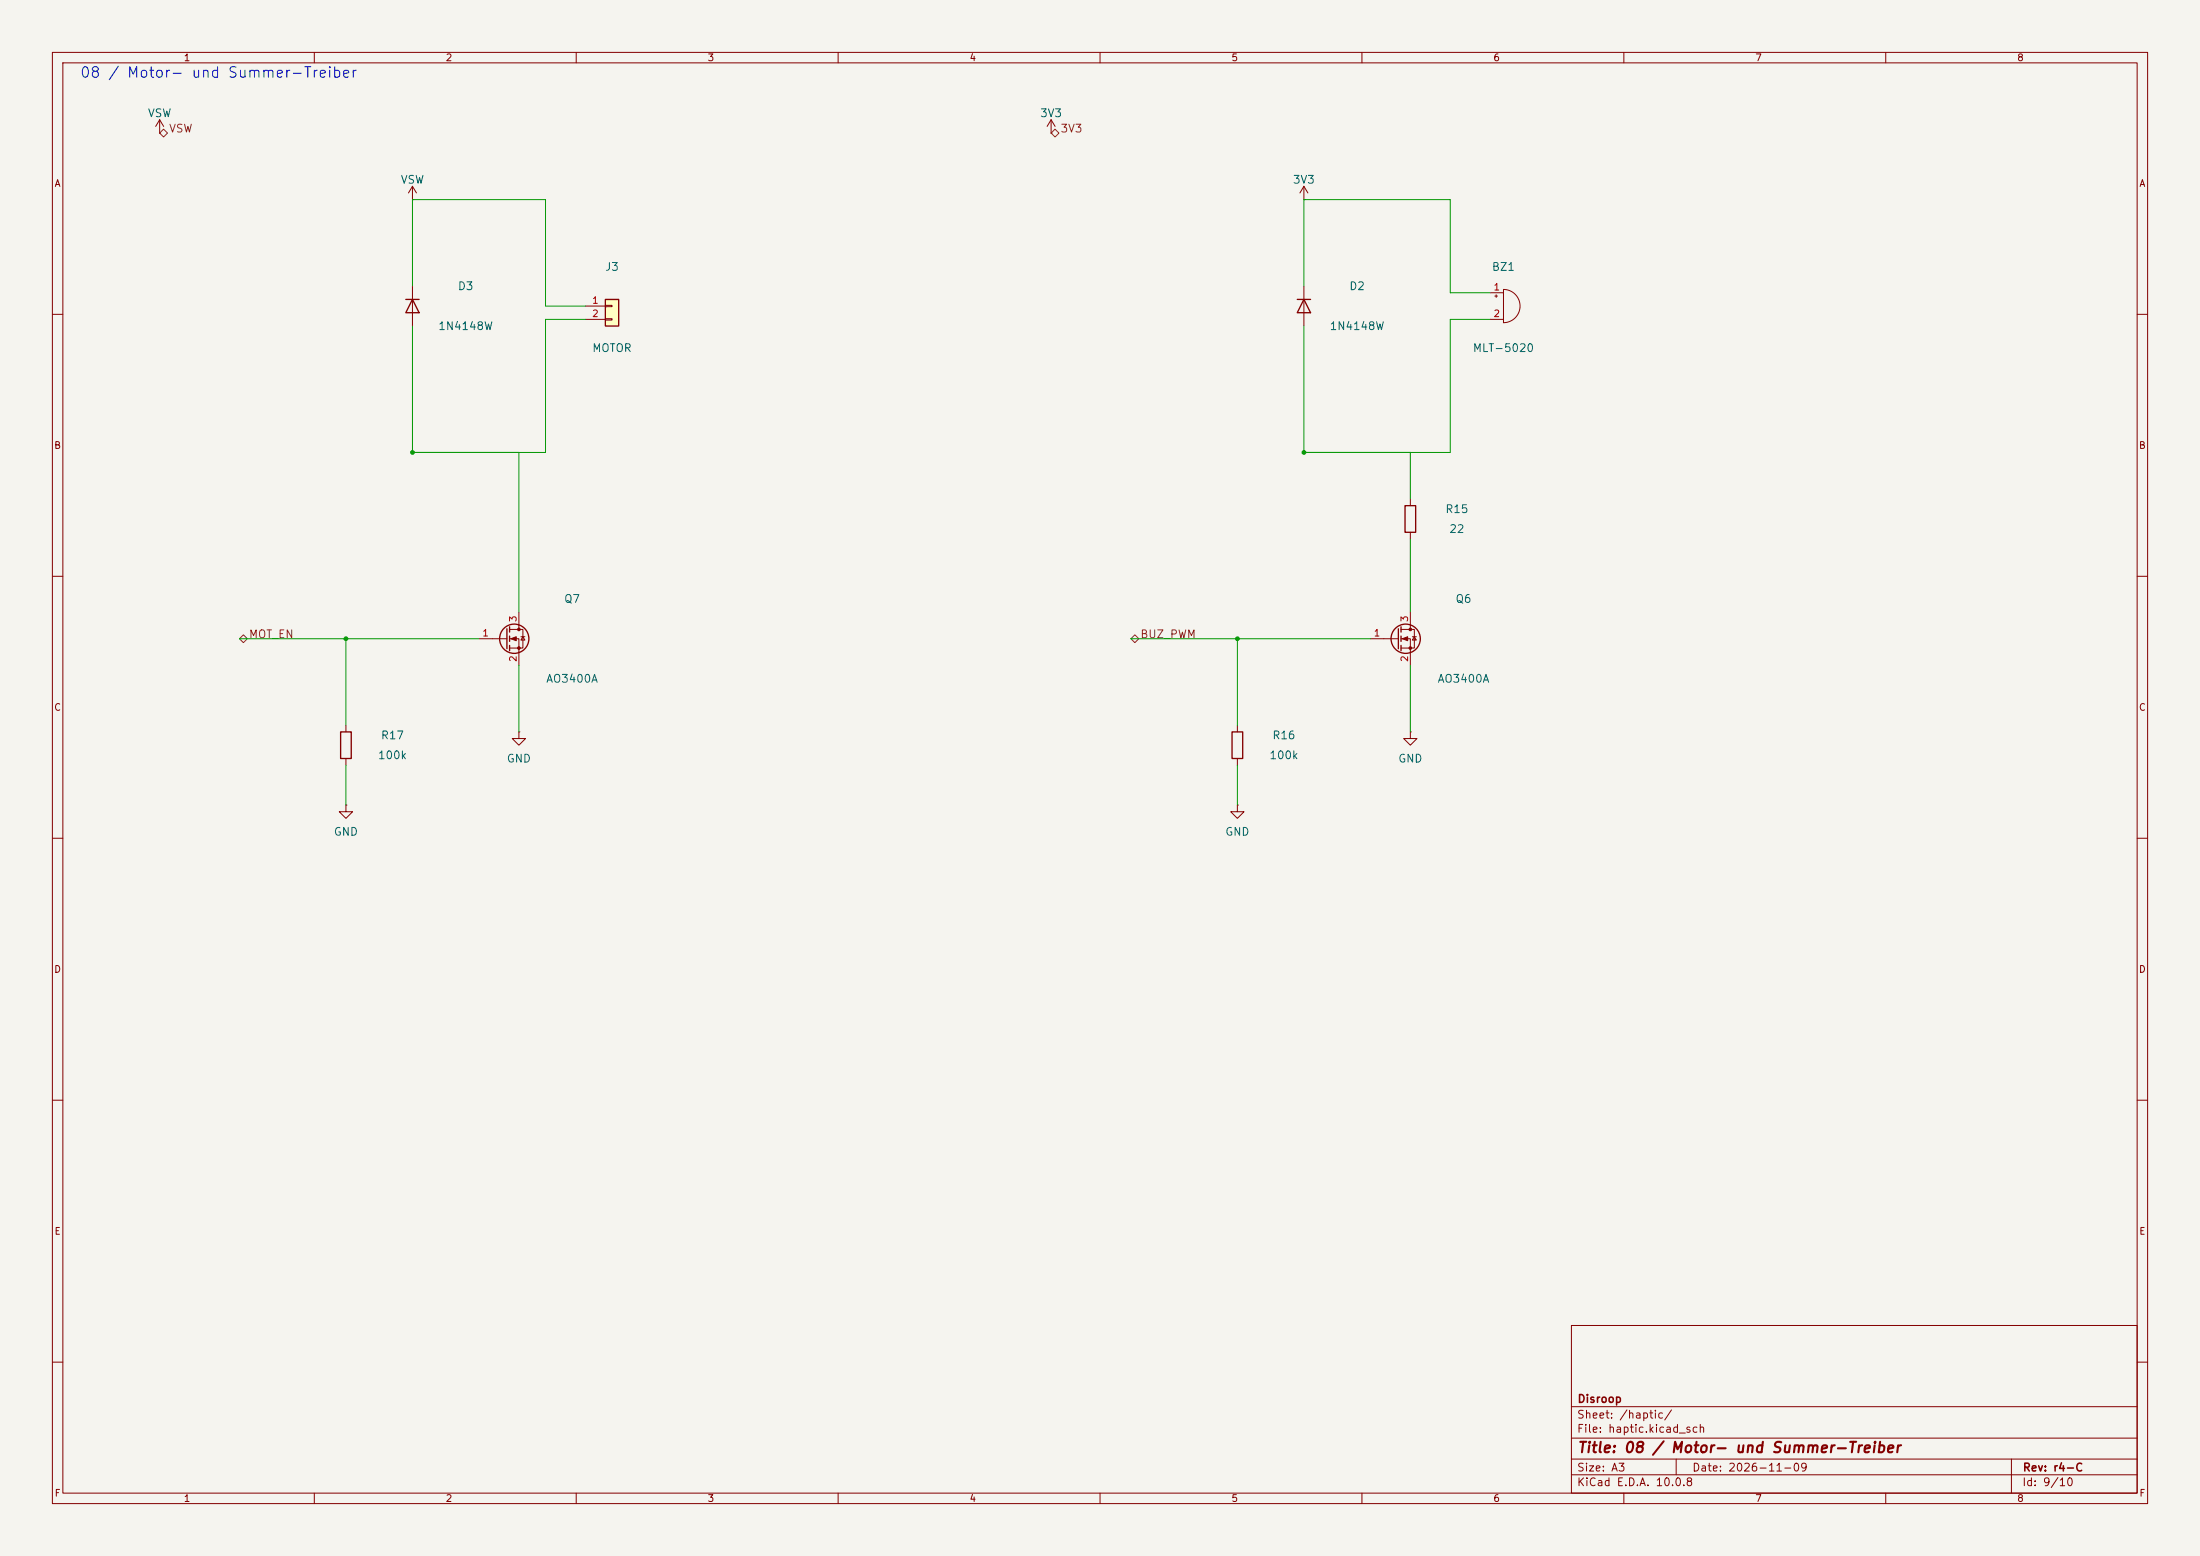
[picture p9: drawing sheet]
<svg xmlns="http://www.w3.org/2000/svg" width="420mm" height="297mm" viewBox="0 0 420 297" stroke-linecap="round" stroke-linejoin="round" font-family="sans-serif">
<path d="M0 0h420v297h-420z" fill="#f5f4ef" stroke="#f5f4ef" stroke-width=".19"/>
<g fill="none" stroke="#840000" stroke-width=".19">
<path d="M10 10h400v277h-400zM12 12h396v273h-396zM60 10v2M110 10v2M160 10v2M210 10v2M260 10v2M310 10v2M360 10v2M200.7 25.4h.1M200.7 22.9l-.8 1.2M200.7 22.9l.7 1.2"/>
<path d="M200.7 22.9v2.5M248.9 38.1h.1M248.9 35.6l-.7 1.2M248.9 35.6l.8 1.2M248.9 35.6v2.5M248.9 54.6v7.6M284.5 55.9h2.5M285.4 56.5h.5M285.6 56.3v.5M287 55.2a3.2 3.2 0 0 1 3.2 3.2 3.2 3.2 0 0 1-3.2 3.2zM10 60h2M284.5 61h2.5"/>
<path d="M408 60h2M269.2 95.3v1.2M10 110h2M99.1 116.8v3.3M269.2 101.6v1.3M269.2 116.8v3.3M408 110h2M66 138.4v1.3M91.4 121.9h5.4M97.3 120.1h2.5v3.6h-2.5M97.3 121.9h1.8v5.1M99.1 139.7v1.3h1.2l-1.2 1.2-1.3-1.2h1.3"/>
<path d="M99.1 139.7h.1M99.4 121.5h.8M99.8 121.5l.4 .7h-.8zM236.2 138.4v1.3M261.6 121.9h5.4M267.5 120.1h2.5v3.6h-2.5M267.5 121.9h1.7v5.1M269.2 139.7v1.3h1.3l-1.3 1.2-1.2-1.2h1.2M269.2 139.7h.1M269.6 121.5h.8M270 121.5l.4 .7h-.8zM10 160h2"/>
<path d="M66 144.8v1.3M236.2 153.7v1.2h1.3l-1.3 1.3-1.3-1.3h1.3M236.2 153.7h.1M236.2 144.8v1.3M408 160h2M10 210h2M408 210h2M300 253h108v32h-108zM10 260h2M300 278.5h108M300 274.5h108M300 268.5h108"/>
<path d="M320 278.5v3M384 278.5v6.5M408 260h2M60 285v2M110 285v2M160 285v2M210 285v2M260 285v2M300 281.5h108M310 285v2M360 285v2"/>
</g>
<g fill="none" stroke="#840000" stroke-width=".25">
<path d="M247.6 57.2h2.6M248.9 57.2l1.3 2.5h-2.6zM268.2 96.5h2.1v5.1h-2.1zM97.3 119.6v1.1M267.5 119.6v1.1M65 139.7h2.1v5.1h-2.1zM96.8 120v3.8M97.3 121.4v1M97.3 123.2v1M235.2 139.7h2v5.1h-2zM267 120v3.8M267.5 121.4v1"/>
<path d="M267.5 123.2v1"/>
<circle cx="98.2" cy="121.9" r="2.79"/>
<circle cx="268.4" cy="121.9" r="2.79"/>
</g>
<g fill="#840000" stroke="#840000" stroke-width=".19">
<path d="M267.7 121.9l1-.4v.8z"/>
<path d="M97.5 121.9l1.1-.4v.8z"/>
<circle cx="269.2" cy="120.1" r=".25"/>
<circle cx="269.2" cy="123.7" r=".25"/>
<circle cx="99.1" cy="120.1" r=".25"/>
<circle cx="99.1" cy="123.7" r=".25"/>
</g>
<path d="M115.6 57.2h2.5v5h-2.5z" fill="#ffffc2"/>
<path d="M77.5 57.2h2.5M78.7 57.2l1.3 2.5h-2.5zM115.6 57.2h2.5v5h-2.5z" fill="none" stroke="#840000" stroke-width=".25"/>
<g fill="none" stroke="#840000" stroke-width=".19">
<path d="M30.5 25.4h.1M30.5 22.9l-.8 1.2M30.5 22.9l.7 1.2M30.5 22.9v2.5M78.7 38.1h.1M78.7 35.6v2.5M78.7 35.6l-.7 1.2M78.7 35.6l.8 1.2M78.7 54.6v7.6M111.8 58.4h3.8M115.6 58.3h1.2v.2h-1.2zM111.8 61h3.8"/>
<path d="M115.6 60.8h1.2v.3h-1.2zM66 153.7v1.2h1.3l-1.3 1.3-1.2-1.3h1.2M66 153.7h.1"/>
</g>
<path d="M30.5 25.4l.7-.7 .8 .7-.8 .7zM200.7 25.4l.7-.7 .8 .7-.8 .7zM45.7 121.9l.8-.7 .7 .7-.7 .8zM215.9 121.9l.7-.7 .8 .7-.8 .8z" fill="none" stroke="#725600" stroke-width=".19"/>
<g fill="none" stroke="#009600" stroke-width=".19">
<path d="M78.7 54.6v-16.5h25.4v20.3h7.7M248.9 54.6v-16.5h28v17.8h7.6M111.8 61h-7.7v25.4h-25.4v-24.2M284.5 61h-7.6v25.4h-28v-24.2M99.1 86.4v30.4M269.2 86.4v8.9M269.2 102.9v13.9M45.7 121.9h45.7M66 121.9v16.5M99.1 127v12.7M215.9 121.9h45.7M236.2 121.9v16.5"/>
<path d="M269.2 127v12.7M66 146.1v7.6M236.2 146.1v7.6"/>
</g>
<g fill="#009600">
<circle cx="66" cy="121.9" r=".46"/>
<circle cx="78.7" cy="86.4" r=".46"/>
<circle cx="248.9" cy="86.4" r=".46"/>
<circle cx="236.2" cy="121.9" r=".46"/>
</g>
<text font-size="2" fill="#0000c2" x="15.1" y="15.3">08 / Motor- und Summer-Treiber</text>
<text font-size="2" fill="#840000" x="301" y="277.8">Title: 08 / Motor- und Summer-Treiber</text>
<g font-size="1.5" fill="#006464">
<text x="28.1" y="22.7">VSW</text>
<text x="198.4" y="22.7">3V3</text>
<text x="76.4" y="35.4">VSW</text>
<text x="246.7" y="35.4">3V3</text>
<text x="115.4" y="52.1">J3</text>
<text x="284.7" y="52.1">BZ1</text>
<text x="87.3" y="55.7">D3</text>
<text x="257.5" y="55.7">D2</text>
<text x="83.5" y="63.4">1N4148W</text>
<text x="253.7" y="63.4">1N4148W</text>
<text x="112.9" y="67.6">MOTOR</text>
<text x="281" y="67.6">MLT-5020</text>
<text x="275.8" y="98.3">R15</text>
<text x="276.6" y="102.1">22</text>
<text x="107.6" y="115.4">Q7</text>
<text x="277.7" y="115.4">Q6</text>
<text x="104.1" y="130.7">AO3400A</text>
<text x="274.3" y="130.7">AO3400A</text>
<text x="72.6" y="141.5">R17</text>
<text x="242.8" y="141.5">R16</text>
<text x="72" y="145.3">100k</text>
<text x="96.6" y="145.9">GND</text>
<text x="242.2" y="145.3">100k</text>
<text x="266.8" y="145.9">GND</text>
<text x="63.6" y="159.9">GND</text>
<text x="233.8" y="159.9">GND</text>
</g>
<g font-size="1.5" fill="#725600">
<text x="32.2" y="25.7">VSW</text>
<text x="202.3" y="25.7">3V3</text>
<text x="47.4" y="122.2">MOT_EN</text>
<text x="217.6" y="122.2">BUZ_PWM</text>
</g>
<g font-size="1.5" fill="#840000">
<text x="301" y="268.1">Disroop</text>
<text x="300.9" y="273.8">File: haptic.kicad_sch</text>
<text x="300.9" y="271.1">Sheet: /haptic/</text>
<text x="300.9" y="281.2">Size: A3</text>
<text x="322.9" y="281.2">Date: 2026-11-09</text>
<text x="386" y="281.2">Rev: r4-C</text>
<text x="300.9" y="284">KiCad E.D.A. 10.0.8</text>
<text x="385.9" y="284">Id: 9/10</text>
</g>
<g font-size="1.3" fill="#840000">
<text x="35" y="12">1</text>
<text x="85" y="12">2</text>
<text x="135" y="12">3</text>
<text x="185" y="12">4</text>
<text x="235" y="12">5</text>
<text x="285" y="12">6</text>
<text x="335" y="12">7</text>
<text x="385" y="12">8</text>
<text x="10.3" y="36">A</text>
<text x="408.3" y="36">A</text>
<text x="10.2" y="86">B</text>
<text x="408.2" y="86">B</text>
<text x="10.2" y="136">C</text>
<text x="408.2" y="136">C</text>
<text x="10.2" y="186">D</text>
<text x="408.2" y="186">D</text>
<text x="10.3" y="236">E</text>
<text x="408.3" y="236">E</text>
<text x="10.3" y="286">F</text>
<text x="35" y="287">1</text>
<text x="85" y="287">2</text>
<text x="135" y="287">3</text>
<text x="185" y="287">4</text>
<text x="235" y="287">5</text>
<text x="285" y="287">6</text>
<text x="335" y="287">7</text>
<text x="385" y="287">8</text>
<text x="408.3" y="286">F</text>
</g>
<g font-size="1.3" fill="#a90000">
<text x="112.9" y="58.3">1</text>
<text x="285" y="55.7">1</text>
<text x="112.9" y="60.8">2</text>
<text x="285" y="60.8">2</text>
<text x="98.9" y="118.8" transform="rotate(-90 98.9 118.8)">3</text>
<text x="269.1" y="118.8" transform="rotate(-90 269.1 118.8)">3</text>
<text x="92" y="121.8">1</text>
<text x="262.2" y="121.8">1</text>
<text x="98.9" y="126.5" transform="rotate(-90 98.9 126.5)">2</text>
<text x="269.1" y="126.5" transform="rotate(-90 269.1 126.5)">2</text>
</g>
</svg>
